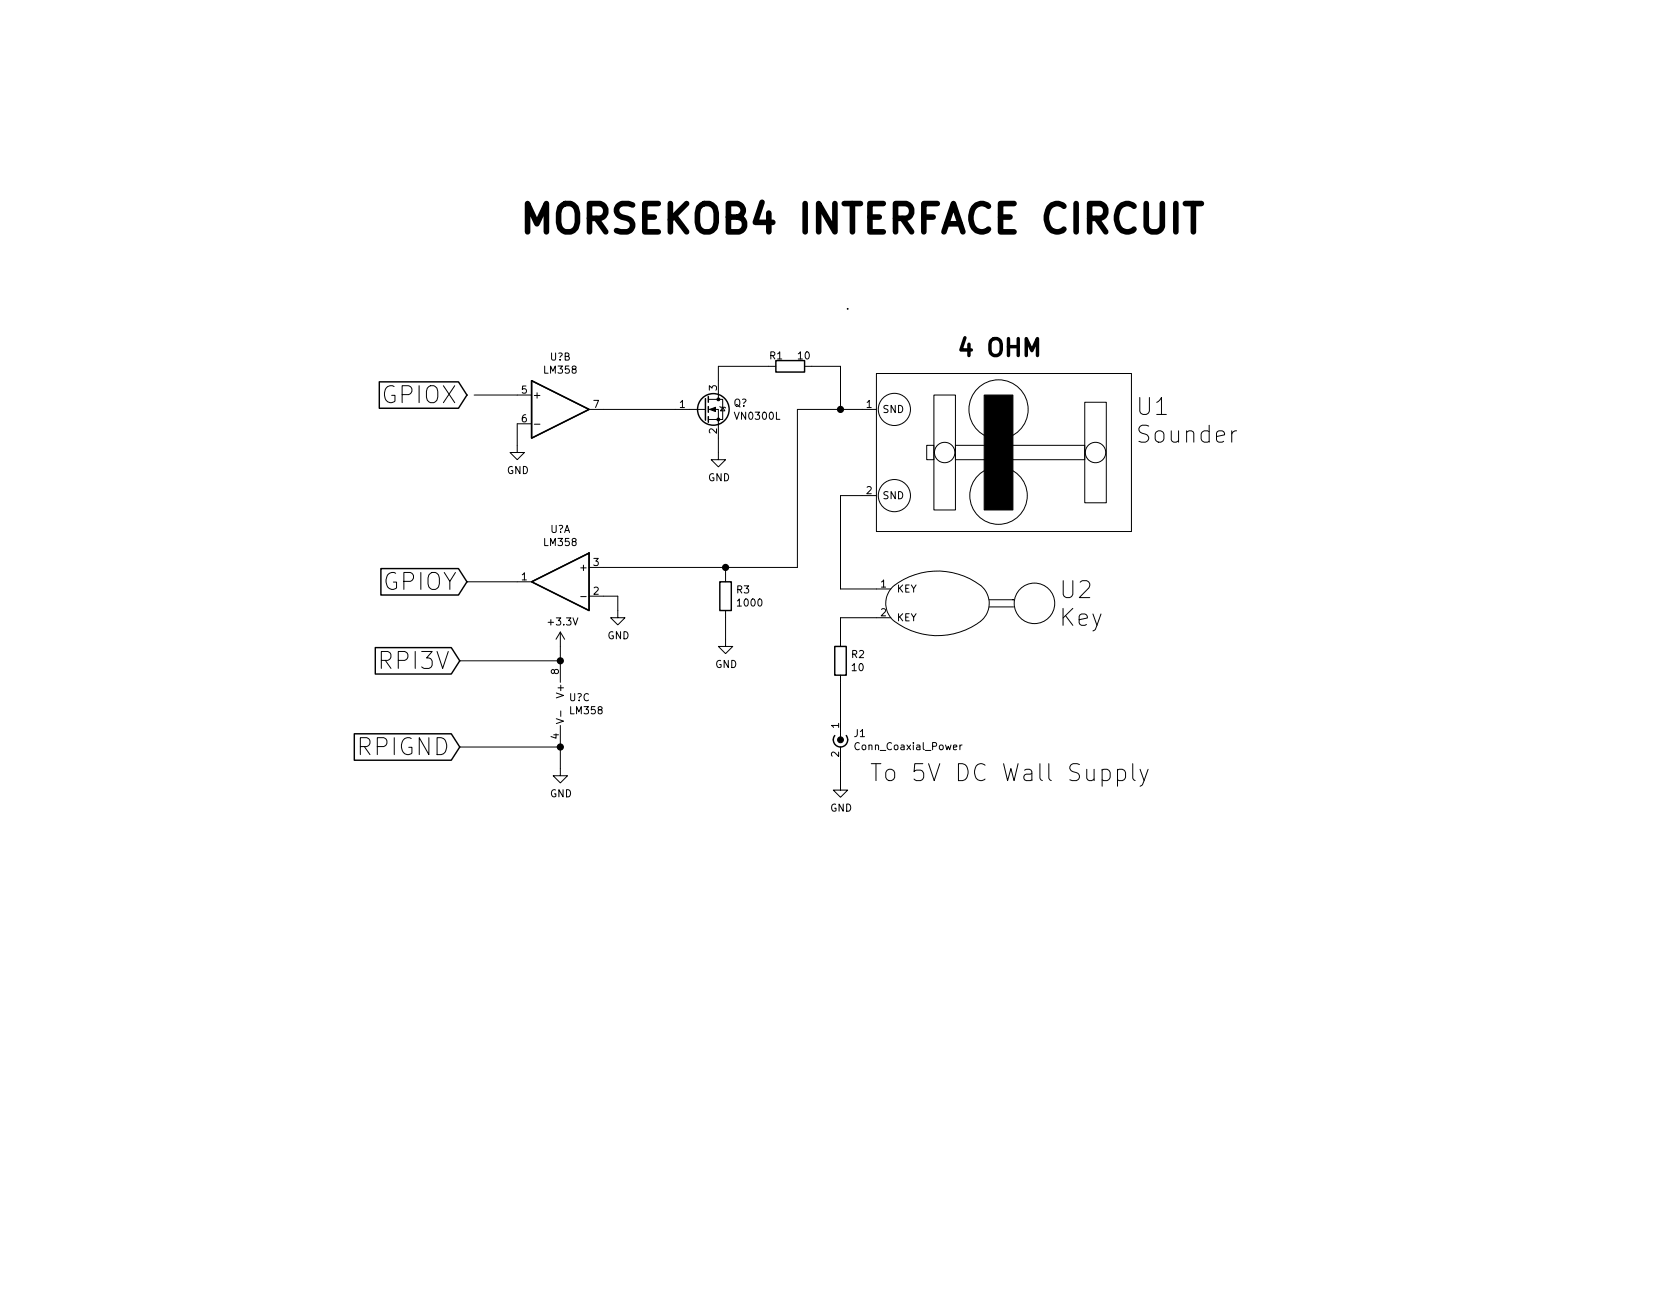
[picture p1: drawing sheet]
<svg xmlns="http://www.w3.org/2000/svg" width="279mm" height="216mm" viewBox="0 0 279 216" stroke-linecap="round" stroke-linejoin="round" font-family="sans-serif">
<g fill="none" stroke="#000" stroke-width=".24">
<path d="M129 60h4.8v1.9h-4.8zM63.1 63.5h13.1l1.5 2.2-1.5 2.2h-13.1zM88.4 63.3l9.6 4.8-9.6 4.8zM117.3 66.3v3.6M117.8 65.9v1M117.8 67.6v1M117.8 69.3v1M63.3 94.6h12.9l1.5 2.2-1.5 2.2h-12.9zM88.4 96.8l9.6-4.8v9.6zM119.7 96.8h1.9v4.8h-1.9zM62.4 107.7h12.7l1.4 2.2-1.4 2.2h-12.7zM138.8 107.5h1.9v4.8h-1.9z"/>
<path d="M58.9 122.1h16.2l1.4 2.2-1.4 2.2h-16.2zM138.8 122.3a1.19 1.19 0 0 0 .2 1.6 1.19 1.19 0 0 0 1.6 0 1.19 1.19 0 0 0 .1-1.6"/>
<circle cx="118.6" cy="68.1" r="2.63"/>
</g>
<g fill="none" stroke="#000" stroke-width=".17">
<path d="M78.9 65.7h9.5M88.4 70.5h-2.4v4.8h1.2l-1.2 1.2-1.2-1.2h1.2M88.9 70.6h.9M98 68.1h19.3M117.8 68.1h1.7v8.4h1.2l-1.2 1.2-1.2-1.2h1.2M117.8 66.4h2.4v3.4h-2.4M119.7 67.6l.1 .1h.7l.2 .2M120.2 67.7l.3 .6h-.7zM129 60.9h-9.5v5.5M133.8 60.9h6v7.2M145.8 62.1h42.4v26.3h-42.4zM145.8 68.1h-13.2v26.3h-34.6"/>
<path d="M154.1 74.1h1.2v2.4h-1.2zM155.3 65.7h3.6v19.1h-3.6zM158.9 74.1h21.5v2.4h-21.5zM166.1 65.7h.1M180.4 66.9h3.6v16.7h-3.6zM77.7 96.8h10.7M96.6 99.2h.9M98 99.2h4.7v3.5h1.2l-1.2 1.2-1.1-1.2h1.1M120.7 94.4v2.4M145.8 82.4h-6v15.6h8.3M148.5 97.6a11.7 11.7 0 0 1 15.2 .4 3.9 3.9 0 0 1-1.3 5.8 11.8 11.8 0 0 1-14.3-1.1 3.8 3.8 0 0 1 .4-5.1zM164.5 99.8h4.1h-.1"/>
<path d="M76.5 109.9h16.7M92.5 119.5l1.2 .5-1.2 .4M93.2 105.1v8.4M93.2 105.1l-.7 1.2M93.2 105.1l.7 1.2M93.3 118.3v.9M120.7 101.6v5.9h1.2l-1.2 1.2-1.2-1.2h1.2M139.8 112.3v10.8M148.1 102.7h-8.3v4.8M164.5 101h4.1M76.5 124.3h16.7M93.2 120.7v8.3h1.2l-1.2 1.2-1.2-1.2h1.2"/>
<path d="M139.8 124.3v7.1h1.2l-1.2 1.2-1.2-1.2h1.2M159.6 123.9v.8M160 123.9l-.4 .2M185.9 128.1l.2-.1h.5l.3 .1 .3 .4v.8l-.3 .4-.3 .1h-.5l-.2-.1M185.9 128v2.8M188.4 127v2.4l.1 .3 .3 .1M189.6 128l.7 1.8M190.9 128l-.9 2.5-.4 .3"/>
<circle cx="148.7" cy="68.1" r="2.68"/>
<circle cx="157.1" cy="75.3" r="1.7"/>
<circle cx="166.1" cy="68.1" r="4.9"/>
<circle cx="182.2" cy="75.3" r="1.7"/>
<circle cx="148.7" cy="82.4" r="2.68"/>
<circle cx="166.1" cy="82.4" r="4.8"/>
<circle cx="172" cy="100.4" r="3.4"/>
</g>
<g fill="#000" stroke="#000" stroke-width=".17">
<path d="M118 68.1l1-.4v.8zM163.7 65.7h4.8v19.1h-4.8z"/>
<circle cx="141" cy="51.4" r=".07"/>
<circle cx="119.5" cy="69.8" r=".24"/>
<circle cx="119.5" cy="66.4" r=".24"/>
</g>
<circle cx="139.8" cy="123.1" r=".48" fill="#000" stroke="#000" stroke-width=".19"/>
<path d="M197.1 33.9h2.7M198.5 33.9v4.7" fill="none" stroke="#000" stroke-width=".93"/>
<path d="M170.7 59.1v-2.8l.9 2 .9-2v2.8" fill="none" stroke="#000" stroke-width=".57"/>
<g fill="#000" stroke="#000" stroke-width=".24">
<circle cx="139.8" cy="68.1" r=".48"/>
<circle cx="120.7" cy="94.4" r=".48"/>
<circle cx="93.2" cy="109.9" r=".48"/>
<circle cx="93.2" cy="124.3" r=".48"/>
</g>
<text font-size="6.6" x="86" y="38.8">MORSEKOB4 INTERFACE CIRCUIT</text>
<g font-size="3.9">
<text x="158.9" y="59.3">4 OHM</text>
<text x="63.7" y="67.1">GPIOX</text>
<text x="189.2" y="69.1">U1</text>
<text x="189.5" y="73.7">Sounder</text>
<text x="63.7" y="98.2">GPIOY</text>
<text x="176.5" y="99.5">U2</text>
<text x="176.2" y="104.2">Key</text>
<text x="63.6" y="111.3">RPI3V</text>
<text x="59.6" y="125.7">RPIGND</text>
<text x="144.6" y="130">To 5V DC Wall Supply</text>
</g>
<g font-size="1.7">
<text x="91.5" y="60">U?B</text>
<text x="128" y="59.8">R1</text>
<text x="132.8" y="59.8">10</text>
<text x="86.8" y="65.5">5</text>
<text x="90.6" y="62.1">LM358</text>
<text x="119.2" y="65" transform="rotate(-90 119.2 65)">3</text>
<text x="86.8" y="70.3">6</text>
<text x="88.5" y="66.3">+</text>
<text x="98.7" y="67.9">7</text>
<text x="113" y="67.9">1</text>
<text x="122" y="67.6">Q?</text>
<text x="122.4" y="69.8">VN0300L</text>
<text x="144.1" y="67.9">1</text>
<text x="146.7" y="68.7">SND</text>
<text x="119.2" y="72.1" transform="rotate(-90 119.2 72.1)">2</text>
<text x="84.3" y="78.9">GND</text>
<text x="117.8" y="80">GND</text>
<text x="144.1" y="82.2">2</text>
<text x="146.7" y="83">SND</text>
<text x="91.5" y="88.6">U?A</text>
<text x="90.6" y="90.8">LM358</text>
<text x="96.9" y="95">+</text>
<text x="98.7" y="94.1">3</text>
<text x="86.8" y="96.5">1</text>
<text x="98.7" y="98.9">2</text>
<text x="122.5" y="98.7">R3</text>
<text x="122.8" y="100.9">1000</text>
<text x="146.5" y="97.7">1</text>
<text x="149.1" y="98.6">KEY</text>
<text x="91.3" y="104">+3.3V</text>
<text x="101" y="106.3">GND</text>
<text x="146.5" y="102.5">2</text>
<text x="149.1" y="103.3">KEY</text>
<text x="93" y="112.2" transform="rotate(-90 93 112.2)">8</text>
<text x="118.9" y="111.1">GND</text>
<text x="141.6" y="109.5">R2</text>
<text x="141.7" y="111.6">10</text>
<text x="93.8" y="115.7" transform="rotate(-90 93.8 115.7)">V+</text>
<text x="94.7" y="116.6">U?C</text>
<text x="94.9" y="118.8">LM358</text>
<text x="93" y="122.9" transform="rotate(-90 93 122.9)">4</text>
<text x="139.5" y="125.9" transform="rotate(-90 139.5 125.9)">2</text>
<text x="139.5" y="121.1" transform="rotate(-90 139.5 121.1)">1</text>
<text x="142.1" y="122.6">J1</text>
<text x="142.5" y="124.8">Conn_Coaxial_Power</text>
<text x="91.5" y="132.6">GND</text>
<text x="138.1" y="135">GND</text>
</g>
</svg>
